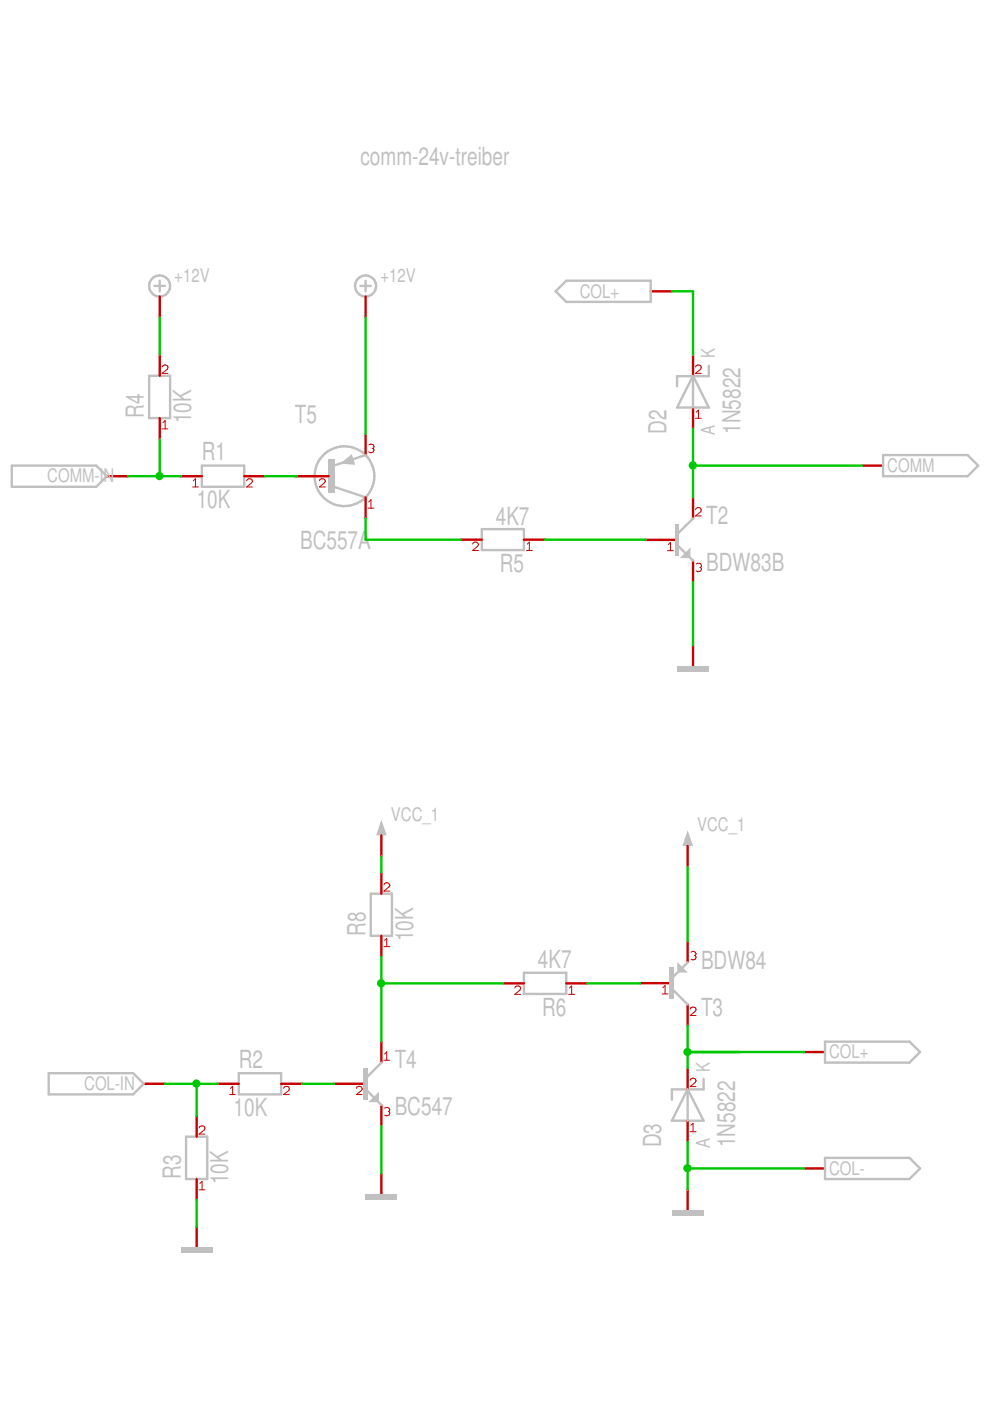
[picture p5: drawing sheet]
<svg xmlns="http://www.w3.org/2000/svg" width="210mm" height="297mm" viewBox="0 0 210 297" stroke-linecap="round" stroke-linejoin="round" font-family="sans-serif">
<path d="M31.6 79.7h4.5v8.9h-4.5zM42.8 98.7h9v4.5h-9zM102.2 112.2h8.9v4.4h-8.9zM78.6 189.5h4.5v8.9h-4.5zM111.1 206.2h9v4.5h-9zM50.6 227.5h9v4.5h-9zM39.5 241h4.4v9h-4.4z" fill="none" stroke="#c0c0c0" stroke-width=".51"/>
<g fill="none" stroke="#c80000" stroke-width=".51">
<path d="M33.9 75.2v4.5M33.9 88.6v4.5M38.3 101h4.5M51.8 101h4.4M97.7 114.4h4.5M111.1 114.4h4.5M80.9 185v4.5M80.9 198.4v4.5M106.6 208.5h4.5M120.1 208.5h4.4M41.7 236.5v4.5M46.1 229.8h4.5"/>
<path d="M59.6 229.8h4.5M41.7 250v4.4"/>
</g>
<g fill="none" stroke="#c80000" stroke-width=".21">
<path d="M34.4 77.8a.63 .63 0 0 1 .7-.4 .63 .63 0 0 1 .5 .6l-.1 .3-1.1 .9h1.2M34.4 90.9h1.2M34.5 89.6l.5-.4v1.7M40.9 103.3h1.2M41 101.9l.4-.4v1.8M52.3 101.9a.59 .59 0 0 1 .8-.4 .59 .59 0 0 1 .3 .9l-1.1 .9h1.2M100.2 115.4a.59 .59 0 0 1 .8-.4 .59 .59 0 0 1 .3 .8l-1.1 .9h1.2M111.6 116.7h1.3M111.8 115.4l.4-.5v1.8M81.4 187.6a.63 .63 0 0 1 .6-.5 .63 .63 0 0 1 .6 .5l-.1 .4-1.1 .9h1.2M81.5 199.4l.5-.4v1.7M81.4 200.7h1.2"/>
<path d="M109.1 209.5a.6 .6 0 0 1 .9-.4 .6 .6 0 0 1 .2 .8l-1.1 .9h1.3M120.6 210.8h1.2M120.7 209.5l.5-.5v1.8M42.2 239.1a.59 .59 0 0 1 .8-.4 .59 .59 0 0 1 .3 .9l-1.1 .9h1.2M48.7 232.1h1.2M48.9 230.8l.4-.5v1.8M60.1 230.8a.61 .61 0 0 1 .8-.5 .61 .61 0 0 1 .3 .9l-1.1 .9h1.2M42.2 252.3h1.2M42.4 250.9l.4-.4v1.8"/>
</g>
<path d="M72.1 98.3l2.5-2 .7 2.3z" fill="#c0c0c0"/>
<g fill="none" stroke="#c0c0c0" stroke-width=".51">
<path d="M70.8 103.2l6.7 2.3"/>
<circle cx="73" cy="101" r="6.3"/>
</g>
<path d="M69.5 97.5h1.4v7h-1.4z" fill-rule="evenodd" fill="#c0c0c0"/>
<path d="M77.5 92v4.5M62.6 101h7.1M77.5 105.5v4.4M70.8 229.8h6.7M80.9 220.9v4.4M80.9 234.3v4.5" fill="none" stroke="#c80000" stroke-width=".51"/>
<path d="M78.2 94.3a.67 .67 0 0 1 .7-.1 .67 .67 0 0 1 .4 .6l-.2 .3M79 95.1h.1M79.1 95.1l.2 .3a.64 .64 0 0 1-.4 .6 .64 .64 0 0 1-.7-.2M67.7 101.9a.63 .63 0 0 1 .7-.4 .63 .63 0 0 1 .6 .6l-1.3 1.2h1.3M78 107.7h1.3M78.2 106.4l.5-.4v1.7M75.6 230.8a.63 .63 0 0 1 .7-.5 .63 .63 0 0 1 .5 .6l-1.2 1.2h1.2M81.4 224.8h1.2M81.5 223.5l.5-.5v1.8M81.5 234.9a.67 .67 0 0 1 1.1 .5l-.1 .3M82.3 235.7h.2M82.5 235.7l.1 .4a.71 .71 0 0 1-1.1 .3" fill="none" stroke="#c80000" stroke-width=".21"/>
<path d="M77.5 96.5l-6.7 2.2" fill="none" stroke="#c0c0c0" stroke-width=".51"/>
<g fill="#c0c0c0">
<path d="M78.1 233.7l2.2-2.2v2.2z"/>
<path d="M77 226.4h.9v6.8h-.9z" fill-rule="evenodd"/>
</g>
<path d="M146.9 79.7l3.4 6.7h-6.7zM146.9 79.7v6.7M150.3 77.6v2.2h-6.7v2.1M77.5 230.9l3.4 3.4M80.9 225.3l-3.4 3.4M145.8 230.9l3.4 6.7h-6.7zM145.8 230.9v6.7M149.2 228.8v2.2h-6.7v2.2" fill="none" stroke="#c0c0c0" stroke-width=".51"/>
<path d="M146.9 75.2v4.5M146.9 86.4v4.5M145.8 199.6v4.4M135.6 208.4h6.8M145.8 213v4.5M145.8 226.4v4.5M145.8 237.6v4.5" fill="none" stroke="#c80000" stroke-width=".51"/>
<path d="M147.4 77.8a.63 .63 0 0 1 .7-.4 .63 .63 0 0 1 .6 .6l-.2 .3-1.1 .9h1.3M147.4 88.7h1.3M147.6 87.4l.5-.4v1.7M140.4 210.7h1.2M140.5 209.4l.5-.4v1.7M146.3 214a.63 .63 0 0 1 .7-.5 .63 .63 0 0 1 .6 .6l-1.3 1.2h1.3M146.5 201.9a.62 .62 0 0 1 .7-.2 .62 .62 0 0 1 .4 .6l-.2 .3M147.3 202.6h.1M147.4 202.6l.2 .5a.68 .68 0 0 1-1.1 .3M146.3 229.1a.63 .63 0 0 1 .7-.5 .63 .63 0 0 1 .6 .5l-.2 .4-1.1 .9h1.3M146.3 239.9h1.3M146.5 238.6l.4-.4v1.7" fill="none" stroke="#c80000" stroke-width=".21"/>
<path d="M141.9 205.1h.9v6.8h-.9z" fill-rule="evenodd" fill="#c0c0c0"/>
<path d="M142.5 209.6l3.3 3.4M145.8 204l-3.3 3.4" fill="none" stroke="#c0c0c0" stroke-width=".51"/>
<path d="M143.6 204l2.2 2.2h-2.2z" fill="#c0c0c0"/>
<path d="M136.8 114.5h6.7M146.9 105.5v4.4M146.9 118.9v4.5" fill="none" stroke="#c80000" stroke-width=".51"/>
<path d="M141.5 116.8h1.2M141.7 115.4l.5-.4v1.8M147.4 108.1a.62 .62 0 0 1 .7-.5 .62 .62 0 0 1 .6 .6l-.2 .3-1.1 .9h1.3M147.6 119.5a.67 .67 0 0 1 .7-.1 .67 .67 0 0 1 .4 .6l-.2 .3M148.4 120.3h.1M148.5 120.3l.2 .3a.64 .64 0 0 1-.4 .6 .64 .64 0 0 1-.7-.2" fill="none" stroke="#c80000" stroke-width=".21"/>
<g fill="#c0c0c0">
<path d="M146.4 116.1v2.2h-2.3z"/>
<path d="M143.1 111h.8v6.8h-.8z" fill-rule="evenodd"/>
</g>
<g fill="none" stroke="#c0c0c0" stroke-width=".51">
<path d="M33.9 59.5v2.3M77.5 59.5v2.3M32.7 60.6h2.3M76.4 60.6h2.2M143.6 115.5l3.3 3.4M146.9 109.9l-3.3 3.4"/>
<circle cx="33.9" cy="60.6" r="2.24"/>
<circle cx="77.5" cy="60.6" r="2.24"/>
</g>
<path d="M33.9 62.9v4.5M77.5 62.9v4.5M41.7 260.1v4.4" fill="none" stroke="#c80000" stroke-width=".51"/>
<path d="M38.3 264.5h6.7v1.1h-6.7z" fill-rule="evenodd" fill="#c0c0c0"/>
<path d="M138 61.8h4.5" fill="none" stroke="#c80000" stroke-width=".51"/>
<path d="M117.8 61.8l2.3-2.3h17.9v4.5h-17.9z" fill="none" stroke="#c0c0c0" stroke-width=".51"/>
<path d="M80.9 173.8l1.1 3.3h-2.2z" fill="#c0c0c0"/>
<path d="M22.6 101h4.5M80.9 177.1v4.5M30.5 229.8h4.5M80.9 248.8v4.5" fill="none" stroke="#c80000" stroke-width=".51"/>
<path d="M2.5 98.7h17.9l2.2 2.3-2.2 2.2h-17.9zM10.3 227.5h17.9l2.3 2.3-2.3 2.2h-17.9z" fill="none" stroke="#c0c0c0" stroke-width=".51"/>
<path d="M77.5 253.3h6.7v1.1h-6.7z" fill-rule="evenodd" fill="#c0c0c0"/>
<path d="M182.8 98.7h4.4M146.9 136.8v4.5" fill="none" stroke="#c80000" stroke-width=".51"/>
<path d="M187.2 96.5h17.9l2.3 2.2-2.3 2.3h-17.9z" fill="none" stroke="#c0c0c0" stroke-width=".51"/>
<path d="M143.6 141.3h6.7v1.1h-6.7z" fill-rule="evenodd" fill="#c0c0c0"/>
<path d="M170.4 247.7h4.5" fill="none" stroke="#c80000" stroke-width=".51"/>
<path d="M174.9 245.5h17.9l2.3 2.2-2.3 2.3h-17.9z" fill="none" stroke="#c0c0c0" stroke-width=".51"/>
<path d="M145.8 176l1.1 3.4h-2.2z" fill="#c0c0c0"/>
<path d="M145.8 179.4v4.5M170.4 223.1h4.5M145.8 252.2v4.5" fill="none" stroke="#c80000" stroke-width=".51"/>
<path d="M174.9 220.9h17.9l2.3 2.2-2.3 2.2h-17.9z" fill="none" stroke="#c0c0c0" stroke-width=".51"/>
<path d="M142.5 256.7h6.7v1.1h-6.7z" fill-rule="evenodd" fill="#c0c0c0"/>
<path d="M56.2 101h6.7M64.1 229.8h6.7" fill="none" stroke="#00c800" stroke-width=".51"/>
<circle cx="80.8" cy="208.5" r=".88" fill="#00c800"/>
<path d="M115.6 114.4h21.3M80.9 202.9v18M80.9 208.5h25.7M124.5 208.5h11.2" fill="none" stroke="#00c800" stroke-width=".51"/>
<circle cx="33.8" cy="100.9" r=".87" fill="#00c800"/>
<path d="M33.9 93.1v7.9M146.9 90.9v7.8M27.1 101h11.2M77.5 109.9v4.5h20.2" fill="none" stroke="#00c800" stroke-width=".51"/>
<circle cx="146.9" cy="98.7" r=".88" fill="#00c800"/>
<path d="M182.8 98.7h-35.9v6.8M145.8 242.1v5.6" fill="none" stroke="#00c800" stroke-width=".51"/>
<circle cx="145.8" cy="247.7" r=".88" fill="#00c800"/>
<path d="M142.5 61.8h4.4v13.4M146.9 123.4v13.4M145.8 223.1v3.3M170.4 247.7h-24.6v4.5" fill="none" stroke="#00c800" stroke-width=".51"/>
<circle cx="145.8" cy="223" r=".88" fill="#00c800"/>
<path d="M80.9 181.6v3.4M145.8 183.9v15.7M145.8 217.5v5.6h24.6" fill="none" stroke="#00c800" stroke-width=".51"/>
<circle cx="41.6" cy="229.7" r=".87" fill="#00c800"/>
<path d="M33.9 67.4v7.8M77.5 67.4v24.6M35 229.8h11.1M41.7 229.8v6.7M80.9 238.8v10M41.7 254.4v5.7" fill="none" stroke="#00c800" stroke-width=".51"/>
<g font-size="5.3" fill="#c0c0c0">
<text x="76.4" y="34.9">comm-24v-treiber</text>
<text x="30.5" y="88.6" transform="rotate(-90 30.5 88.6)">R4</text>
<text x="40.6" y="89.7" transform="rotate(-90 40.6 89.7)">10K</text>
<text x="62.5" y="89.7">T5</text>
<text x="141.3" y="92" transform="rotate(-90 141.3 92)">D2</text>
<text x="157" y="92" transform="rotate(-90 157 92)">1N5822</text>
<text x="42.8" y="97.6">R1</text>
<text x="41.7" y="107.7">10K</text>
<text x="105.1" y="111.2">4K7</text>
<text x="149.7" y="111.1">T2</text>
<text x="63.6" y="116.4">BC557A</text>
<text x="106" y="121.3">R5</text>
<text x="149.7" y="121">BDW83B</text>
<text x="77.5" y="198.4" transform="rotate(-90 77.5 198.4)">R8</text>
<text x="87.6" y="199.6" transform="rotate(-90 87.6 199.6)">10K</text>
<text x="114" y="205.3">4K7</text>
<text x="148.6" y="205.5">BDW84</text>
<text x="114.9" y="215.4">R6</text>
<text x="148.6" y="215.3">T3</text>
<text x="50.6" y="226.4">R2</text>
<text x="83.7" y="226.5">T4</text>
<text x="49.5" y="236.5">10K</text>
<text x="83.7" y="236.3">BC547</text>
<text x="140.2" y="243.2" transform="rotate(-90 140.2 243.2)">D3</text>
<text x="155.9" y="243.2" transform="rotate(-90 155.9 243.2)">1N5822</text>
<text x="38.3" y="250" transform="rotate(-90 38.3 250)">R3</text>
<text x="48.4" y="251.1" transform="rotate(-90 48.4 251.1)">10K</text>
</g>
<g font-size="4" fill="#c0c0c0">
<text x="37" y="59.7">+12V</text>
<text x="80.6" y="59.7">+12V</text>
<text x="122.9" y="63.1">COL+</text>
<text x="151.6" y="75.9" transform="rotate(-90 151.6 75.9)">K</text>
<text x="151.6" y="92.2" transform="rotate(-90 151.6 92.2)">A</text>
<text x="188.1" y="100">COMM</text>
<text x="10" y="102.3">COMM-IN</text>
<text x="82.9" y="174">VCC_1</text>
<text x="147.8" y="176.2">VCC_1</text>
<text x="150.5" y="227.2" transform="rotate(-90 150.5 227.2)">K</text>
<text x="175.8" y="224.4">COL+</text>
<text x="17.9" y="231.1">COL-IN</text>
<text x="150.5" y="243.5" transform="rotate(-90 150.5 243.5)">A</text>
<text x="175.8" y="249">COL-</text>
</g>
</svg>
